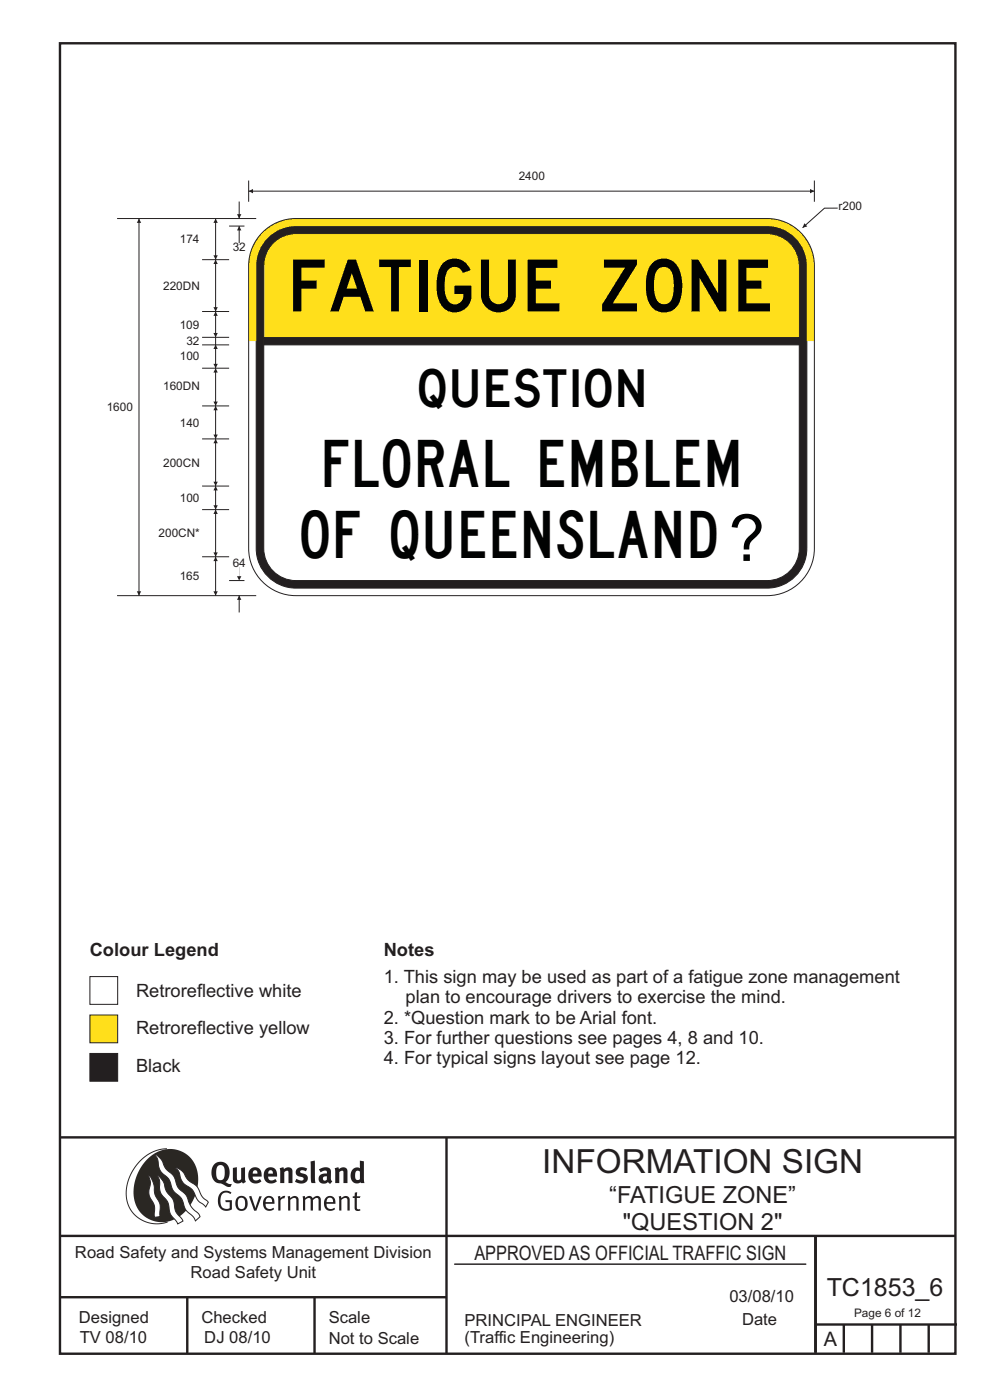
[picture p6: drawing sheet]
<svg xmlns="http://www.w3.org/2000/svg" width="210mm" height="297mm" viewBox="0 0 210 297" stroke-linecap="round" stroke-linejoin="round" font-family="sans-serif">
<g fill="none" stroke="#231f20" stroke-width=".51">
<path d="M12.7 9.2h190v278h-190zM12.7 241.3h190M94.7 241.4v45.8M12.7 275.2h82M12.7 262.2h190.1M39.7 275.2v12M66.7 275.2v12M173 262.1v24.9M173 281h30M179 281v6M185 281v6M191 281v6"/>
<path d="M197 281v6"/>
</g>
<path d="M96.4 268.2h74.6" fill="none" stroke="#231f20" stroke-width=".21"/>
<path d="M35.4 243.7a9.5 9.5 0 0 0-8.6 10.4 6.5 6.5 0 0 0 8.8 5.1" fill="none" stroke="#2a2723" stroke-width=".21"/>
<path d="M31.3 245.9a6.1 6.1 0 0 1 7.3-1.6 6.1 6.1 0 0 1 3.4 6.6 8.8 8.8 0 0 1-7.2 8.4 6.1 6.1 0 0 1-6.4-7.5 10.5 10.5 0 0 1 2.9-5.9z" fill-rule="evenodd" fill="#2a2723"/>
<g fill="#fff" stroke="#2a2723" stroke-width=".21">
<path d="M31.6 249.3l.3 .3 .6 1.2 .4 2.6 1 2 .1 2.7-1.2 .1-.1-2.4-.9-1.8-.2-.7 .3-2.4z" fill-rule="evenodd"/>
<path d="M37.2 247.7l.5 .1 .9 .6 1.3 1.9 1.9 1.5 1.1 2.1 1.3 1.2-.6 1-1.6-1.5-1.2-2.2-2-1.5-.5-.9-.4-1.5z" fill-rule="evenodd"/>
<path d="M32.8 244.9l.4 .1 .9 .8 1 2.1 1.7 1.5 1 2.5 1.6 1.6 1.2 2.5 1.6 1.6 .2 .5-.9 .9-.5-.9-1.6-1.5-1-2.4-1.7-1.7-.9-2.4-1.8-1.7-.3-.9-.3-1.6z" fill-rule="evenodd"/>
<path d="M33.4 249.4l.5 .3 .7 .9 .7 2.1 1.5 1.9 .5 2.5 1.5 1.8v.1l-1.1 .6-1.6-2.1-.6-2.5-1.4-1.9-.3-1v-1.6z" fill-rule="evenodd"/>
</g>
<g fill="#231f20">
<path d="M46.8 253.1l.5-.4 .7-.1 .6 .1 .5 .3-.2 .3-.9-.3-.8 .2-.3 .7-.1 1.1 .1 .6 .3 .5 .5 .3h.6l.4-.1v-1.3h-.8l-.1-.4h1.4v2l-.7 .2-.8 .1-.6-.3-.5-.4-.3-.8-.1-1 .2-.7z" fill-rule="evenodd"/>
<path d="M50.7 254.3l.7-.2 .5 .5 .1 1.2-.2 .4-.3 .2h-.5l-.4-.3-.2-1.1zM50.4 254l-.5 1.1 .3 1.2 .7 .5 1-.1 .4-.4 .2-.5v-.8l-.2-.7-.3-.4-.5-.2h-.6z" fill-rule="evenodd"/>
<path d="M52.8 253.8l.5-.1 .9 2.6 .8-2.5h.5l-1.1 3h-.5z" fill-rule="evenodd"/>
<path d="M56.6 254.2l.4-.1 .4 .1 .2 .3 .1 .5h-1.4zM56.2 254l-.4 1v.7l.3 .6 .4 .4 .5 .2 1.1-.3 .1-.1-.2-.3-.6 .3-.7-.2-.3-.2-.1-.6v-.1h1.9l-.2-1.2-.8-.5-.5 .1z" fill-rule="evenodd"/>
<path d="M58.9 253.8l.5-.1 .1 .5 .4-.4 .6-.1-.2 .5-.4 .1-.4 .3v2.2h-.5z" fill-rule="evenodd"/>
<path d="M61 253.8l.5-.1a.24 .24 0 0 0 .1 .4 .24 .24 0 0 0 .3-.2l.8-.2 .6 .5v2.6h-.4l-.1-2.3-.1-.3-.3-.1-.8 .5v2.2h-.5z" fill-rule="evenodd"/>
<path d="M64.2 253.8l.4-.1a.23 .23 0 0 0 .2 .4 .23 .23 0 0 0 .3-.2l.5-.2 .6 .2a.23 .23 0 0 0 .2 .2 .23 .23 0 0 0 .2-.1l.8-.3 .6 .4 .1 2.7h-.5v-2.3l-.1-.3-.3-.1-.8 .5v2.2h-.5v-2.3l-.1-.3-.3-.1-.8 .4v2.3h-.4z" fill-rule="evenodd"/>
<path d="M69.5 254.2l.5-.1 .4 .1 .3 .8h-1.4zM69.2 254l-.5 1 .1 .7 .2 .6 .4 .4 .4 .2 1.1-.3 .2-.1-.2-.3-.6 .3-.7-.2-.3-.4v-.5h1.9l-.2-1.2-.4-.3-.5-.2-.5 .1z" fill-rule="evenodd"/>
<path d="M71.8 253.8l.5-.1a.24 .24 0 0 0 .1 .4 .24 .24 0 0 0 .4-.2l.7-.2 .6 .5 .1 2.6h-.5v-2.3l-.1-.3-.3-.1-.9 .5v2.2h-.4z" fill-rule="evenodd"/>
<path d="M75.3 253l.5-.1-.1 .9h.8l-.2 .3h-.6v2.2l.2 .2h.5v.3l-.2 .1-.6-.1-.4-.3v-2.4h-.4v-.3h.4z" fill-rule="evenodd"/>
<path d="M46.2 247.4l.4-.2h.4l.6 .6v1.8l-.2 .5-.3 .2h-.8l-.3-.6-.1-1.5zM45.5 246.9l-.4 .7-.2 .8v1l.3 .9 .7 .6 1 .2 1.6 .7 .4-.1 .3-.5h-.6l-.8-.4 .7-1 .2-1.5a1.91 1.91 0 0 0-1.1-1.7 1.91 1.91 0 0 0-2.1 .3z" fill-rule="evenodd"/>
<path d="M49.4 247.8l.8-.2 .1 2.5 .1 .2 .3 .1 .5-.3v-2.3l.8-.2v2.6l.2 .5-.7 .3a.39 .39 0 0 0-.7 0h-.8l-.5-.4z" fill-rule="evenodd"/>
<path d="M53.8 248.4l.3-.1h.3l.2 .7h-1zM53.1 248l-.3 .5-.1 .8v.7l.4 .6 .5 .4 .6 .1 .7-.1 .6-.4-.4-.5-.4 .3h-.5l-.4-.2-.2-.3v-.3h1.9l-.1-1-.3-.6-1-.4-.5 .1z" fill-rule="evenodd"/>
<path d="M57.1 248.4l.2-.1h.4l.2 .7h-1zM56.4 248l-.3 .6-.2 .8 .2 .7 .3 .5 .5 .4 .6 .1 .6-.1 .6-.4-.3-.5-.6 .3h-.5l-.4-.6v-.2h1.9l-.1-1-.3-.6-.5-.3-.5-.1-.5 .1z" fill-rule="evenodd"/>
<path d="M59.3 247.8l.8-.2 .1 .4 1-.4 .7 .3 .1 .5v2.6h-.8v-2.3l-.3-.3-.6 .3v2.3h-.9z" fill-rule="evenodd"/>
<path d="M63 248l.9-.4 1.3 .3-.3 .6-.9-.2-.3 .2 .1 .3 1 .3 .4 .4v.8l-.4 .6-1.1 .2-1.1-.4 .3-.6 1 .3h.3l.2-.3-.1-.3-1-.3-.4-.3-.2-.6z" fill-rule="evenodd"/>
<path d="M68.6 249.7l.7-.2v.7l-.3 .3-.3-.1-.2-.3zM67.7 248.1l.3 .6 .8-.4 .5 .2a.35 .35 0 0 1 0 .5 .35 .35 0 0 1-.5 0l-1 .4-.2 .9 .2 .4 .3 .3h1.1a.49 .49 0 0 1 .8 .2l.5-.6-.3-.4v-1.7l-.2-.5-.4-.3-.6-.1z" fill-rule="evenodd"/>
<path d="M71 247.8l.8-.2 .1 .4 1-.4 .6 .3 .2 .5v2.6h-.8v-2.3l-.3-.3-.6 .3v2.3h-.9z" fill-rule="evenodd"/>
<path d="M75.6 248.5l.3-.1 .4 .2v1.5l-.3 .2-.4-.1-.2-.3v-.9zM76.3 246.2v1.3a.19 .19 0 0 1 0 .3 .19 .19 0 0 1-.3-.1l-.8 .1-.6 .5-.2 .9 .1 1 .3 .5 .6 .3h.6l.5-.2v.2h.8l-.1-4.6z" fill-rule="evenodd"/>
<path d="M65.9 246.4l.9-.2 .1 4.8h-.8l-.1-.3z" fill-rule="evenodd"/>
</g>
<path d="M19.1 215.3h5.9v5.9h-5.9z" fill-rule="evenodd" fill="#ffdf1b" stroke="#231f20" stroke-width=".21"/>
<path d="M19.1 223.5h5.9v5.9h-5.9z" fill-rule="evenodd" fill="#231f20" stroke="#231f20" stroke-width=".21"/>
<path d="M19.1 207.2h5.9v5.9h-5.9z" fill-rule="evenodd" fill="#fff" stroke="#231f20" stroke-width=".21"/>
<path d="M52.7 38.3v4.5M52.7 40.6h120" fill="none" stroke="#231f20" stroke-width=".21"/>
<g fill="#231f20">
<path d="M171.8 40.1l.9 .5-.9 .4z"/>
<path d="M52.7 40.6l1-.5v.9z"/>
</g>
<path d="M24.8 46.4h29.5M42.9 55.1h5.7M45.7 46.4v8.7M42.9 71.6h5.7M24.8 126.4h29.5" fill="none" stroke="#231f20" stroke-width=".21"/>
<g fill="#231f20">
<path d="M45.7 46.4l.5 .9h-.9z"/>
<path d="M45.3 54.2h.9l-.5 .9z"/>
</g>
<path d="M50.7 42.8v3.6" fill="none" stroke="#231f20" stroke-width=".21"/>
<path d="M50.3 45.4h.9l-.5 1z" fill="#231f20"/>
<path d="M45.7 55.1v11M42.9 78.1h5.7M42.9 73.2h5.7M42.9 93.1h5.7M42.9 86.1h5.7M42.9 118.1h5.7M42.9 108.1h5.7M42.9 103.1h5.7" fill="none" stroke="#231f20" stroke-width=".21"/>
<g fill="#231f20">
<path d="M45.3 65.2h.9l-.5 .9z"/>
<path d="M45.7 55.1l.5 .9h-.9z"/>
</g>
<path d="M45.7 71.6v1.6M45.7 86.1v7" fill="none" stroke="#231f20" stroke-width=".21"/>
<g fill="#231f20">
<path d="M45.3 92.2h.9l-.5 .9z"/>
<path d="M45.7 86.1l.5 .9h-.9z"/>
</g>
<path d="M45.7 73.1v5" fill="none" stroke="#231f20" stroke-width=".21"/>
<g fill="#231f20">
<path d="M45.3 77.2h.9l-.5 .9z"/>
<path d="M45.7 73.1l.5 .9h-.9z"/>
</g>
<path d="M45.7 93.1v10" fill="none" stroke="#231f20" stroke-width=".21"/>
<g fill="#231f20">
<path d="M45.7 93.1l.5 .9h-.9z"/>
<path d="M45.3 102.2h.9l-.5 .9z"/>
</g>
<path d="M45.7 103.1v5" fill="none" stroke="#231f20" stroke-width=".21"/>
<g fill="#231f20">
<path d="M45.7 103.1l.5 .9h-.9z"/>
<path d="M45.3 107.2h.9l-.5 .9z"/>
</g>
<path d="M45.7 108.1v10" fill="none" stroke="#231f20" stroke-width=".21"/>
<g fill="#231f20">
<path d="M45.7 108.1l.5 .9h-.9z"/>
<path d="M45.3 117.2h.9l-.5 .9z"/>
</g>
<path d="M45.7 118.1v8.3" fill="none" stroke="#231f20" stroke-width=".21"/>
<g fill="#231f20">
<path d="M45.3 125.4h.9l-.5 1z"/>
<path d="M45.7 118.1l.5 .9h-.9z"/>
</g>
<path d="M45.7 78.1v8" fill="none" stroke="#231f20" stroke-width=".21"/>
<g fill="#231f20">
<path d="M45.7 78.1l.5 .9h-.9z"/>
<path d="M45.3 85.2h.9l-.5 .9z"/>
</g>
<path d="M45.7 66.1v5.5" fill="none" stroke="#231f20" stroke-width=".21"/>
<g fill="#231f20">
<path d="M45.3 70.6h.9l-.5 1z"/>
<path d="M45.7 66.1l.5 .9h-.9z"/>
</g>
<path d="M29.5 46.4v80" fill="none" stroke="#231f20" stroke-width=".21"/>
<g fill="#231f20">
<path d="M29 125.4h.9l-.4 1z"/>
<path d="M29.5 46.4l.4 .9h-.9z"/>
</g>
<path d="M48.6 48h3.3M50.7 48v3.6" fill="none" stroke="#231f20" stroke-width=".21"/>
<path d="M50.7 48l.5 .9h-.9z" fill="#231f20"/>
<path d="M48.6 123.2h3.3M50.7 126.3v3.6" fill="none" stroke="#231f20" stroke-width=".21"/>
<path d="M50.7 126.3l.5 1h-.9z" fill="#231f20"/>
<path d="M50.3 122.2h.9l-.5 1zM50.7 120.3l.1 2z" fill="#231f20"/>
<path d="M172.7 38.3v4.5M177.7 44.2h-2.8l-4.7 4.1" fill="none" stroke="#231f20" stroke-width=".21"/>
<path d="M170.6 47.4l.6 .6-1 .3z" fill="#231f20"/>
<path d="M42.9 66.1h5.7" fill="none" stroke="#231f20" stroke-width=".21"/>
<path d="M56.8 50.4a8.4 8.4 0 0 1 5.9-2.4h100a8.4 8.4 0 0 1 8.4 8.4v60a8.4 8.4 0 0 1-8.4 8.4h-100a8.4 8.4 0 0 1-8.4-8.4v-60a8.4 8.4 0 0 1 2.5-6z" fill-rule="evenodd" fill="#231f20" stroke="#231f20" stroke-width=".21"/>
<path d="M57.6 51.9a6.8 6.8 0 0 1 5.1-2.3h100a6.8 6.8 0 0 1 6.8 6.8v60a6.8 6.8 0 0 1-6.8 6.8h-100a6.8 6.8 0 0 1-6.8-6.8v-60a6.8 6.8 0 0 1 1.7-4.5z" fill-rule="evenodd" fill="#fff" stroke="#231f20" stroke-width=".21"/>
<path d="M55.9 71.6h113.6v1.6h-113.6z" fill-rule="evenodd" fill="#231f20" stroke="#231f20" stroke-width=".21"/>
<path d="M57.6 51.9a6.8 6.8 0 0 1 5.1-2.3h100a6.8 6.8 0 0 1 6.8 6.8v15.2h-113.6v-15.2a6.8 6.8 0 0 1 1.7-4.5z" fill-rule="evenodd" fill="#ffdf1b" stroke="#231f20" stroke-width=".21"/>
<path d="M55.3 49.7a10 10 0 0 1 7.4-3.3h100a10 10 0 0 1 10 10v16h-1.6v-16a8.4 8.4 0 0 0-8.4-8.4h-100a8.4 8.4 0 0 0-8.4 8.4v16h-1.6v-16a10 10 0 0 1 2.6-6.7z" fill-rule="evenodd" fill="#ffdf1b"/>
<path d="M55.3 49.7a10 10 0 0 1 7.4-3.3h100a10 10 0 0 1 10 10v60a10 10 0 0 1-10 10h-100a10 10 0 0 1-10-10v-60a10 10 0 0 1 2.6-6.7z" fill="none" stroke="#231f20" stroke-width=".21"/>
<text font-size="13.7" fill="#010202" x="154.6" y="119">?</text>
<text font-size="11" fill="#010202" x="62.2" y="66.1">FATIGUE ZONE</text>
<g font-size="10" fill="#010202">
<text x="68.9" y="103.4">FLORAL EMBLEM</text>
<text x="63.9" y="118.4">OF QUEENSLAND</text>
</g>
<text font-size="8" fill="#010202" x="88.9" y="86.4">QUESTION</text>
<text font-size="7.1" fill="#231f20" x="115" y="248.8">INFORMATION SIGN</text>
<text font-size="5.3" fill="#231f20" x="175.4" y="275">TC1853_6</text>
<g font-size="5" fill="#231f20">
<text x="129.2" y="255.1">“FATIGUE ZONE”</text>
<text x="132.1" y="261">&quot;QUESTION 2&quot;</text>
</g>
<g font-size="4.2" fill="#231f20">
<text x="100.6" y="267.2">APPROVED AS OFFICIAL TRAFFIC SIGN</text>
<text x="174.7" y="285.6">A</text>
</g>
<g font-size="3.9" fill="#231f20">
<text x="19" y="202.8">Colour Legend</text>
<text x="81.4" y="202.7">Notes</text>
<text x="81.4" y="208.5">1. This sign may be used as part of a fatigue zone management</text>
<text x="28.9" y="211.6">Retroreflective white</text>
<text x="86" y="212.8">plan to encourage drivers to exercise the mind.</text>
<text x="28.9" y="219.3">Retroreflective yellow</text>
<text x="81.4" y="217.1">2. *Question mark to be Arial font.</text>
<text x="81.4" y="221.5">3. For further questions see pages 4, 8 and 10.</text>
<text x="28.9" y="227.5">Black</text>
<text x="81.4" y="225.8">4. For typical signs layout see page 12.</text>
</g>
<g font-size="3.5" fill="#231f20">
<text x="15.9" y="266.8">Road Safety and Systems Management Division</text>
<text x="40.4" y="271.1">Road Safety Unit</text>
<text x="16.7" y="280.6">Designed</text>
<text x="42.7" y="280.6">Checked</text>
<text x="69.7" y="280.6">Scale</text>
<text x="98.5" y="281.3">PRINCIPAL ENGINEER</text>
<text x="154.7" y="276.2">03/08/10</text>
<text x="157.4" y="281.2">Date</text>
<text x="16.9" y="284.8">TV 08/10</text>
<text x="43.3" y="284.9">DJ 08/10</text>
<text x="69.7" y="285.2">Not to Scale</text>
<text x="98.5" y="284.8">(Traffic Engineering)</text>
</g>
<g font-size="2.5" fill="#231f20">
<text x="110" y="38.2">2400</text>
<text x="177.9" y="44.5">r200</text>
<text x="38.1" y="51.6">174</text>
<text x="49.4" y="53.2">32</text>
<text x="34.6" y="61.5">220DN</text>
<text x="38.1" y="69.7">109</text>
<text x="38.1" y="76.4">100</text>
<text x="39.5" y="73.2">32</text>
<text x="34.6" y="82.8">160DN</text>
<text x="22.6" y="87.2">1600</text>
<text x="38.1" y="90.5">140</text>
<text x="34.6" y="99">200CN</text>
<text x="38.1" y="106.5">100</text>
<text x="33.6" y="114">200CN*</text>
<text x="38.1" y="123.1">165</text>
<text x="49.4" y="120.3">64</text>
<text x="181.2" y="279.4">Page 6 of 12</text>
</g>
</svg>
